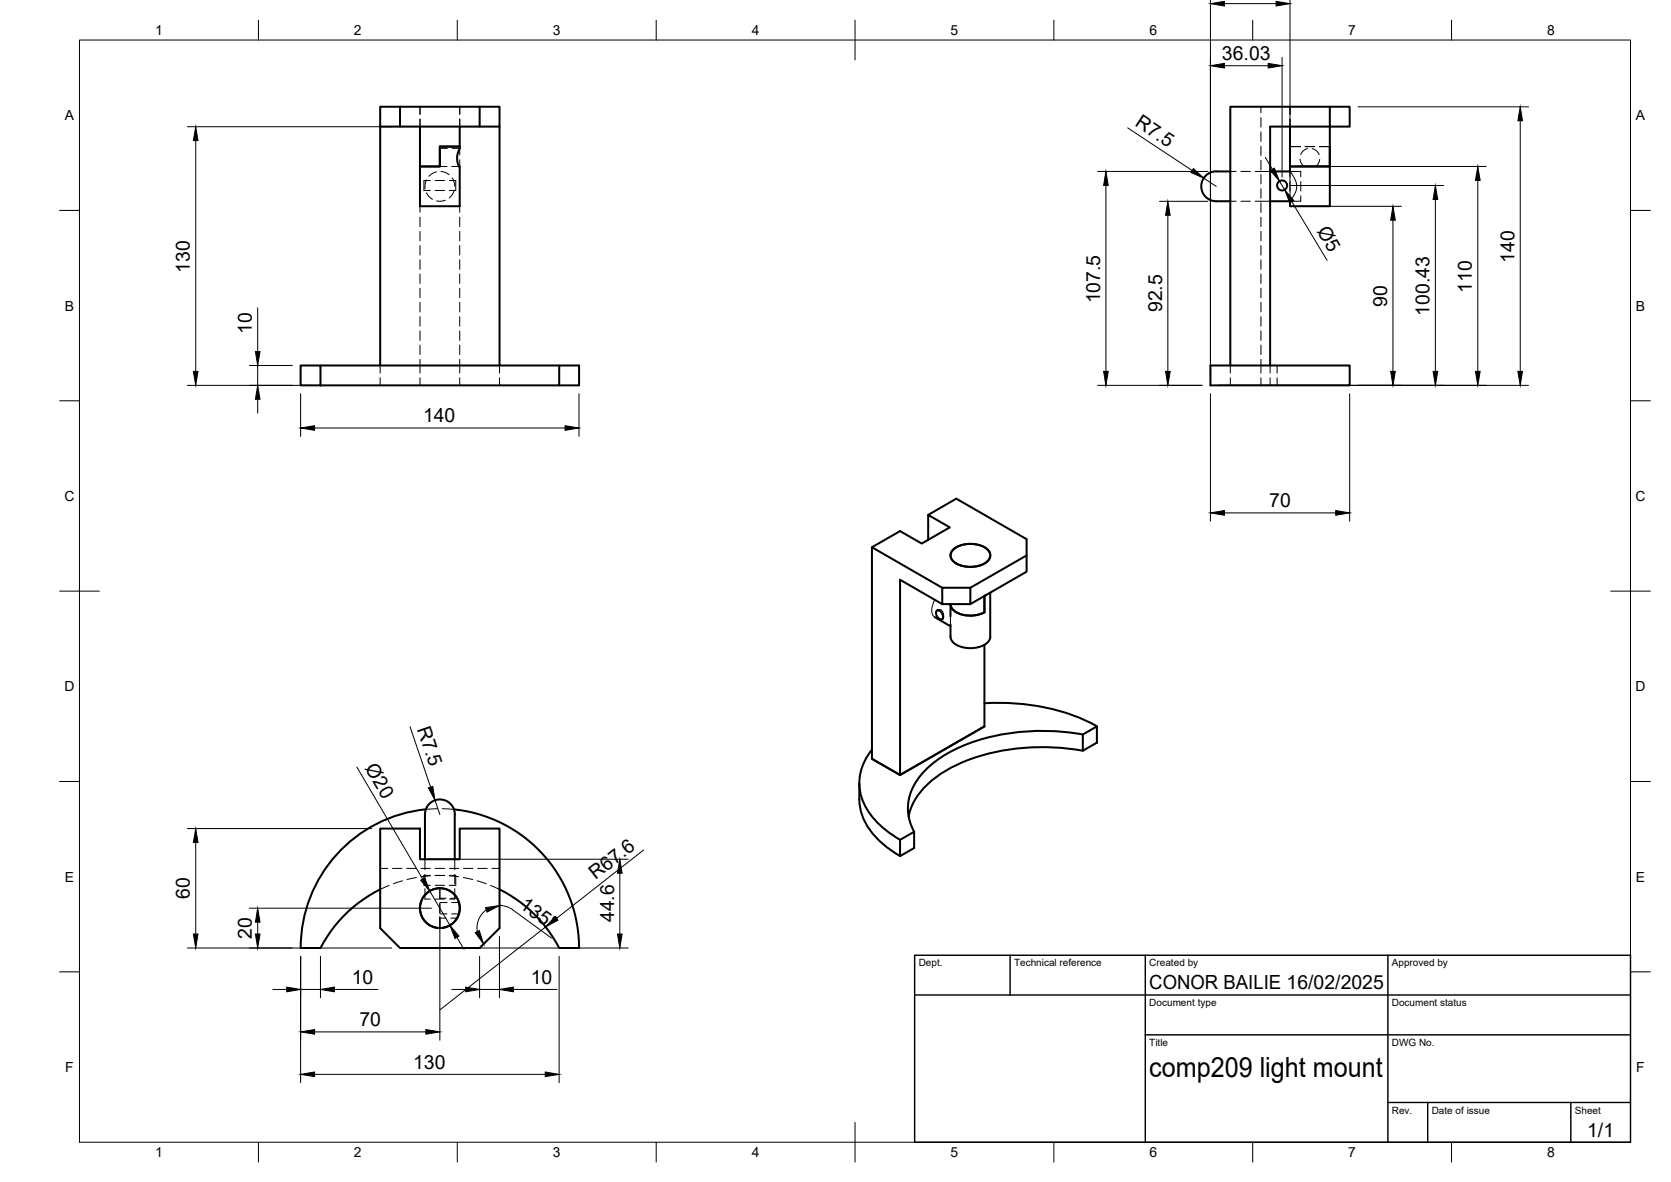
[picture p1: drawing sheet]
<svg xmlns="http://www.w3.org/2000/svg" width="420mm" height="297mm" viewBox="0 0 420 297" stroke-linecap="round" stroke-linejoin="round" font-family="sans-serif">
<!-- layer: Visible -->
<g fill="none" stroke="#000" stroke-width=".51">
<path d="M95.6 26.8h5v5h-5zM95.6 31.8v60M100.6 26.8h20v5h-20M105.6 31.8v20h10v-10h-.2a5.1 5.1 0 0 1 .2-4.5v-5.5M120.6 26.8h5v5h-5M125.6 31.8v60M324.4 36.8v5h10M324.4 31.8v11.3h-5M334.4 26.8h-25v65M334.4 36.8v15h-10v-1.2h-5M105.6 41.8h5v-5h5h-5v5zM309.4 43.1h-3.6a3.8 3.8 0 0 0-3.8 3.7 3.8 3.8 0 0 0 3.8 3.8h3.6"/>
<path d="M324.4 41.8h10v-15h5v5h-20v60M75.6 91.8h5v5h-5zM80.6 91.8h60M80.6 96.8h60v-5h5v5h-5M304.4 91.8h35v5h-35zM233.4 135.7v-6.3l5.4 3.1-7 4.1-5.5-3.1-7.1 4M233.4 129.4l7.1-4.1 17.6 10.2v4.1M239.8 138a7.1 7.1 0 0 1 8.8 .5 2.1 2.1 0 0 1-1.1 3.1 7.5 7.5 0 0 1-7.7-.4 1.94 1.94 0 0 1 0-3.2zM235.1 155.1l3.9 2.3M235.6 153.4a1.45 1.45 0 0 1 1.3 2.2 1.45 1.45 0 0 1-1.3-2.2zM235.9 153.3l-.3 .1M236.9 147.7h7.1v4.1h-7.1z"/>
<path d="M236.9 151.8l-10.6-6.1v49.1l21.2-12.3M236.9 147.7l-17.7-10.2v53.2l7.1 4.1M237.1 155.5l-.2 .1M244 147.7l14.1-8.1v4.1l-14.1 8.1M247.8 149.6l-.3 .2v4.1a7.4 7.4 0 0 1-7.9-.7l-.5-.9-.1-.5v3.1M249 148.9v11.1a3.4 3.4 0 0 1-3.1 2.7 6.7 6.7 0 0 1-6.5-1.6l-.4-1.1v-3M247.5 162.1v20.4M247.5 176.7a52.6 52.6 0 0 1 28.3 5.8M216.1 196.8v4.1M219.2 188.4a12.7 12.7 0 0 0 0 16.7 24.1 24.1 0 0 0 7.1 5.9M247.5 182.5l-21.2 12.3-7.1-4.1M272.3 184.6l3.5-2.1v4.1l-3.5 2.1z"/>
<path d="M272.3 188.7a53.3 53.3 0 0 0-33.5 4.4 19.8 19.8 0 0 0-10.1 10.9l-.2 1.2M272.3 184.6a54 54 0 0 0-32.6 3.9 20.2 20.2 0 0 0-10.9 11.3 11.6 11.6 0 0 0 1.1 9.2M95.6 208.2h10v7.7h10v-7.7h10v25l-5 5h-20l-5-5zM106.8 215.9v-11.2a3.8 3.8 0 0 1 3.8-3.8 3.8 3.8 0 0 1 3.8 3.8l-.1 11.2M107.1 203.4a35 35 0 0 0-31.5 34.8M114.1 203.4a35 35 0 0 1 31.5 34.8h-5a33.9 33.9 0 0 0-15-14.7M216.1 200.9a16 16 0 0 0 7.6 12.5l2.6 1.7M226.3 211.1l3.5-2.1v4.1l-3.5 2zM95.6 223.5a33.9 33.9 0 0 0-15 14.7h-5"/>
<circle cx="322.4" cy="46.6" r="1.26"/>
<circle cx="110.6" cy="228.2" r="5"/>
</g>
<!-- layer: Hidden -->
<g fill="none" stroke="#000" stroke-width=".25">
<path d="M105.6 26.8v1.9M105.6 29.9v1.9M110.6 37.3h1.9M113.7 37.3h1.9v1.7M115.6 26.8v1.9M115.6 29.9v1.9M317.1 26.8v1.6M317.1 29.6v2.3M317.1 33.1v2.4M317.1 36.7v2.4M324.4 26.8v1.9M324.4 29.9v1.9"/>
<path d="M324.4 36.8h2.6M328.2 36.8h2.4M328.8 37.3l-1.1 .6-.7 .9M329.9 37.4l1.1 .5 .7 1M331.7 36.8h2.7M105.6 51.8v1.6M105.6 54.6v2.3M105.6 58.2v2.3M107.2 45.2l-.3 1.1v1.1M107.2 48.5l.6 .9 .9 .7M108.2 45.4h-1.6v2.5h1.6M109.4 45.4h2.4"/>
<path d="M109.4 47.9h2.4M109.7 43.2l-1 .4-.9 .7M110.6 41.8h1.8M110.9 43.1l1.1 .2 .9 .6M112 50.3l-1.1 .3-1.1-.1M113 45.4h1.6v2.5h-1.6M113.6 41.8h1.8M113.7 44.7l.5 1 .1 1.1M114.2 47.9l-.5 1-.8 .8M115.6 40.1v1.7M115.6 51.8v1.6M115.6 54.6v2.3"/>
<path d="M115.6 58.2v2.3M309.4 43.1h1.4M309.4 50.6h1.4M312 43.1h2.4M312 50.6h2.4M315.6 43.1h3.8M315.6 50.6h3.8M317.1 40.3v2.4M317.1 43.8v2.4M317.1 47.4v2.4M317.1 51v2.4M317.1 54.6v2.3"/>
<path d="M317.1 58.2v2.3M324.4 44.5v-1.4h2.7v1.4M324.4 49.2v1.4h2.7v-1.4M324.4 45.6v2.4M326.9 40l.4 1.2 .6 .6M327.1 45.6v2.4M331.8 40l-.4 1.2-.6 .6M105.6 61.7v2.4M105.6 65.3v2.4M105.6 68.9v2.3M105.6 72.4v2.4M105.6 76v2.4"/>
<path d="M105.6 79.6v2.4M115.6 61.7v2.4M115.6 65.3v2.4M115.6 68.9v2.3M115.6 72.4v2.4M115.6 76v2.4M115.6 79.6v2.4M317.1 61.7v2.4M317.1 65.3v2.4M317.1 68.9v2.3M317.1 72.4v2.4M317.1 76v2.4"/>
<path d="M317.1 79.6v2.4M95.6 91.8v2M95.6 94.9v1.9M105.6 83.1v2.4M105.6 86.7v2.4M105.6 90.3v3.5M105.6 94.9v1.9M115.6 83.1v2.4M115.6 86.7v2.4M115.6 90.3v3.5M115.6 94.9v1.9M125.6 91.8v2"/>
<path d="M125.6 94.9v1.9M309.4 91.8v2M309.4 94.9v1.9M317.1 83.1v2.4M317.1 86.7v2.4M317.1 90.3v3.5M317.1 94.9v1.9M319.4 91.8v2M319.4 94.9v1.9M321.1 91.8v2M321.1 94.9v1.9M95.6 218.2h1.9"/>
<path d="M98.7 218.2h2.4M102.3 218.2h2.3M105.8 218.2h2.4M106.8 215.9v2.7M106.8 219.7v2.4M108.2 220h-1.6v2.5h1.6M109.4 218.2h2.4M110 203.2l-2.9 .2M111.2 203.2l2.9 .2M113 220h1.6v2.5h-1.6M113 218.2h2.4M114.3 215.9v2.7"/>
<path d="M114.3 219.7v2.4M116.5 218.2h2.4M120.1 218.2h2.4M123.7 218.2h1.9M97.8 222.5l-2.2 1M101.2 221.3l-2.3 .8M104.7 220.5l-2.4 .5M106.8 223.3v2.6h1.4M108.2 220.1l-2.3 .3M109.4 225.9h2.4M109.4 220h2.4zM109.4 222.5h2.4"/>
<path d="M110.6 223.2v2.7M110.6 227v2.4M110.6 230.6v2.6M110.6 229.7h1.8M110.6 226.8h1.8M110.6 225.7h1.6M110.6 230.7h1.6M113 220.1l2.3 .3M113.3 225.7h1.6M113.3 230.7h1.6M113.6 229.7h1.8M113.6 226.8h1.8"/>
<path d="M114.3 223.3v2.6h-1.3M116.5 220.5l2.4 .5M120 221.3l2.3 .8M123.4 222.5l2.2 1"/>
</g>
<!-- layer: Visible Narrow -->
<path d="M324.4 43.1a5 5 0 0 1 .6 6.6l-.6 .9M235.1 150.7a3.8 3.8 0 0 0-.3 4.2l.3 .2M235.9 153.3a1.3 1.3 0 0 1 1.4 1.7l-.2 .5M239 154.9v2.1" fill="none" stroke="#000" stroke-width=".25"/>
<!-- layer: BORDER -->
<g fill="none" stroke="#000" stroke-width=".25">
<path d="M20 10.1h390v276.9h-390zM65 5.1v5M115 5.1v5M165 5.1v5M215 5.1v10M265 5.1v5M315 5.1v5M365 5.1v5M15 52.9h5M410 52.9h5M15 100.7h5M410 100.7h5"/>
<path d="M15 148.6h10M405 148.6h10M15 196.4h5M410 196.4h5M15 244.2h5M410 244.2h5M65 287v5M115 287v5M165 287v5M215 282.1v9.9M265 287v5M315 287v5"/>
<path d="M365 287v5"/>
</g>
<!-- layer: TITLEBLOCK -->
<path d="M230 240.1h180v46.9h-180zM230 250h180M254 240.1v9.9M288 240.1v46.9M349 240.1v46.9M288 260.1h122M349 277.1h61M359 277.1v9.9M395 277.1v9.9" fill="none" stroke="#000" stroke-width=".36"/>
<!-- layer: FD_Dimensions -->
<g fill="none" stroke="#000" stroke-width=".25">
<path d="M304.4 .1v94.6M307.9 16.5h11M307.9 .9h13M322.4 14.4v30.1M324.4 .1v49.6M47.1 31.8h51.4M49.2 35.3v58M283.5 32.1l16.3 10.7M318.1 39.5l1.8 3.1M341.5 26.8h42.8M382.2 30.3v63M276 43.1h27.7"/>
<path d="M278.1 46.6v46.7M291.5 50.6h12.2M293.6 54.1v39.2M302.7 44.8l3.1 2M321.7 45.6l1.3 2.1M324.5 46.6h38.5M324.8 50.7l8.9 14.8M326.5 51.8h25.9M326.5 41.8h47.2M350.2 55.3v38M360.9 50.1v43.2M371.6 45.3v48"/>
<path d="M64.8 77.4v10.9M47.1 96.8h31.4M62.7 91.8h10.8M64.8 91.8v5M75.6 98.9v10.8M145.6 98.9v10.8M276 96.8h26.3M304.4 98.9v32.1M306.5 96.8h77.8M339.4 98.9v32.1M64.8 100.3v3.5M79.1 107.6h63"/>
<path d="M307.9 128.9h28M89.7 192.8l16.6 28.1M103.1 182.6l5.2 15.2M47.1 208.2h46.4M49.2 211.7v23M107.7 215.9h50.2M109.4 201.1l1.2 3.6M155.9 219.4v15.3M161.8 213.6l-21.9 17.2M47.1 238.2h51.4M62.7 228.2h45.8M64.8 231.7v3"/>
<path d="M102.7 238.2h55.2M108.1 223.9l5 8.6M110.6 230.3v31.1M114.9 235.5l1.8 3.1M122.3 228.6a5.7 5.7 0 0 0-2.3 5.5M125.6 235.3v15.4M125.6 227.5l1.2 .2 1.6 .6 10.3 7.4M137.2 232.9l-26.6 20.9M68.6 248.7h3.5M75.6 240.3v31.8M75.6 248.7h5M79.1 259.3h28"/>
<path d="M80.6 240.3v10.4M84.1 248.7h11M113.6 248.7h3.5M120.6 240.3v10.4M120.6 248.7h5M129.1 248.7h11M140.6 240.3v31.8M79.1 270h58"/>
</g>
<g fill="#000" stroke="#000" stroke-width=".25">
<path d="M304.4 16.5l3.5-.6v1.2zM304.4 .9l3.5-.6v1.2zM318.9 15.9l3.5 .6-3.5 .6zM320.9 .3l3.5 .6-3.5 .6zM49.2 31.8l.6 3.5h-1.2zM382.2 26.8l.6 3.5h-1.1zM278.1 43.1l.6 3.5h-1.2zM293.6 50.6l.6 3.5h-1.1zM300.1 42.4l2.6 2.4-3.3-1.5zM319.4 42.8l1-.5 1.3 3.3zM323 47.7l2.3 2.7-1 .6zM350.2 51.8l.6 3.5h-1.1z"/>
<path d="M360.9 46.6l.6 3.5h-1.2zM371.6 41.8l.6 3.5h-1.2zM48.6 93.3h1.2l-.6 3.5zM64.2 88.3h1.2l-.6 3.5zM277.5 93.3h1.2l-.6 3.5zM293.1 93.3h1.1l-.6 3.5zM349.7 93.3h1.1l-.6 3.5zM360.3 93.3h1.2l-.6 3.5zM371 93.3h1.2l-.6 3.5zM381.7 93.3h1.1l-.6 3.5zM64.8 96.8l.6 3.5h-1.2zM75.6 107.6l3.5-.6v1.1z"/>
<path d="M142.1 107l3.5 .6-3.5 .5zM304.4 128.9l3.5-.6v1.2zM335.9 128.3l3.5 .6-3.5 .6zM107.7 198l1.1-.4 .6 3.5zM49.2 208.2l.6 3.5h-1.2zM155.9 215.9l.5 3.5h-1.1zM48.6 234.7h1.2l-.6 3.5zM64.2 234.7h1.2l-.6 3.5zM64.8 228.2l.6 3.5h-1.2zM105.8 221.2l1-.6 1.3 3.3zM113.1 232.5l2.3 2.8-1 .5zM119.5 234.4l1-.5 1.1 3.3z"/>
<path d="M122.1 228.1l3.5-.5-3.2 1.6zM139.6 230.3l.7 .9-3.1 1.7zM155.3 234.7h1.1l-.5 3.5zM72.1 248.1l3.5 .6-3.5 .5zM75.6 259.3l3.5-.6v1.2zM80.6 248.7l3.5-.6v1.1zM107.1 258.7l3.5 .6-3.5 .6zM117.1 248.1l3.5 .6-3.5 .5zM125.6 248.7l3.5-.6v1.1zM75.6 270l3.5-.6v1.2zM137.1 269.4l3.5 .6-3.5 .6z"/>
</g>
<text font-size="7" x="289" y="270.6">comp209 light mount</text>
<g font-size="4.9">
<text x="307.3" y="15.1">36.03</text>
<text x="285.2" y="31.5" transform="rotate(33 285.2 31.5)">R7.5</text>
<text x="331" y="58" transform="rotate(59 331 58)">Ø5</text>
<text x="47.8" y="68.6" transform="rotate(-90 47.8 68.6)">130</text>
<text x="380.8" y="66.1" transform="rotate(-90 380.8 66.1)">140</text>
<text x="276.6" y="76.2" transform="rotate(-90 276.6 76.2)">107.5</text>
<text x="348.8" y="77.1" transform="rotate(-90 348.8 77.1)">90</text>
<text x="370.1" y="73.6" transform="rotate(-90 370.1 73.6)">110</text>
<text x="63.3" y="84" transform="rotate(-90 63.3 84)">10</text>
<text x="292.2" y="78.5" transform="rotate(-90 292.2 78.5)">92.5</text>
<text x="359.5" y="79.4" transform="rotate(-90 359.5 79.4)">100.43</text>
<text x="106.4" y="106.1">140</text>
<text x="319.2" y="127.4">70</text>
<text x="104.8" y="183.1" transform="rotate(71 104.8 183.1)">R7.5</text>
<text x="91.7" y="193" transform="rotate(60 91.7 193)">Ø20</text>
<text x="149.8" y="221.2" transform="rotate(-38 149.8 221.2)">R67.6</text>
<text x="47.8" y="225.9" transform="rotate(-90 47.8 225.9)">60</text>
<text x="130.5" y="228" transform="rotate(36 130.5 228)">135°</text>
<text x="154.4" y="231.8" transform="rotate(-90 154.4 231.8)">44.6</text>
<text x="63.3" y="235.9" transform="rotate(-90 63.3 235.9)">20</text>
<text x="88.5" y="247.2">10</text>
<text x="133.5" y="247.2">10</text>
<text x="289" y="248.5">CONOR BAILIE 16/02/2025</text>
<text x="90.4" y="257.9">70</text>
<text x="103.9" y="268.5">130</text>
<text x="399.1" y="285.7">1/1</text>
</g>
<g font-size="3.5">
<text x="39" y="8.8">1</text>
<text x="89" y="8.8">2</text>
<text x="139" y="8.8">3</text>
<text x="189" y="8.8">4</text>
<text x="239" y="8.8">5</text>
<text x="289" y="8.8">6</text>
<text x="339" y="8.8">7</text>
<text x="389" y="8.8">8</text>
<text x="16.3" y="30.2">A</text>
<text x="411.3" y="30.2">A</text>
<text x="16.3" y="78">B</text>
<text x="411.3" y="78">B</text>
<text x="16.2" y="125.9">C</text>
<text x="411.2" y="125.9">C</text>
<text x="16.2" y="173.7">D</text>
<text x="411.2" y="173.7">D</text>
<text x="16.3" y="221.6">E</text>
<text x="411.3" y="221.6">E</text>
<text x="16.4" y="269.4">F</text>
<text x="411.4" y="269.4">F</text>
<text x="39" y="290.8">1</text>
<text x="89" y="290.8">2</text>
<text x="139" y="290.8">3</text>
<text x="189" y="290.8">4</text>
<text x="239" y="290.8">5</text>
<text x="289" y="290.8">6</text>
<text x="339" y="290.8">7</text>
<text x="389" y="290.8">8</text>
</g>
<g font-size="2.5">
<text x="231" y="242.9">Dept.</text>
<text x="255" y="242.9">Technical reference</text>
<text x="289" y="242.9">Created by</text>
<text x="350" y="242.9">Approved by</text>
<text x="289" y="252.8">Document type</text>
<text x="350" y="252.8">Document status</text>
<text x="289" y="262.9">Title</text>
<text x="350" y="262.9">DWG No.</text>
<text x="350" y="279.9">Rev.</text>
<text x="360" y="279.9">Date of issue</text>
<text x="396" y="279.9">Sheet</text>
</g>
</svg>
